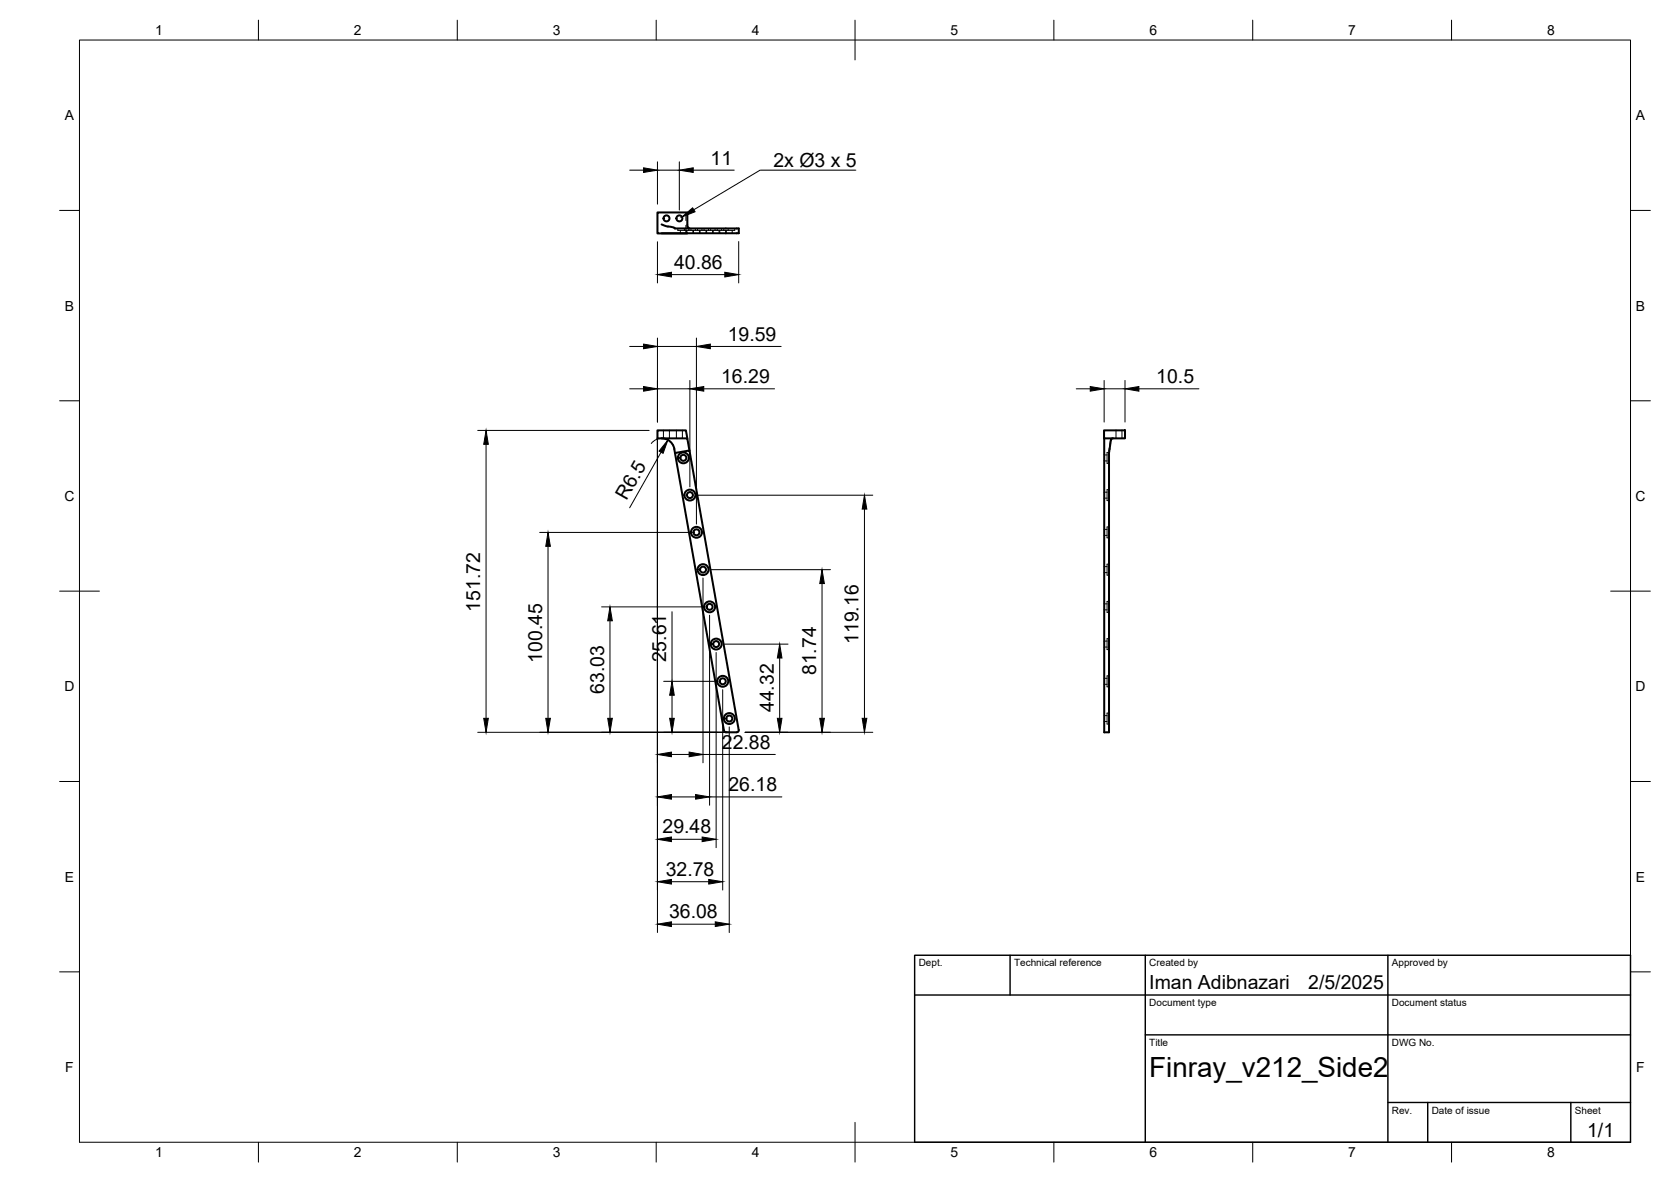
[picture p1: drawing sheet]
<svg xmlns="http://www.w3.org/2000/svg" width="420mm" height="297mm" viewBox="0 0 420 297" stroke-linecap="round" stroke-linejoin="round" font-family="sans-serif">
<!-- layer: Visible -->
<g fill="none" stroke="#000" stroke-width=".51">
<path d="M166.3 56.4l1.7 .5M168 56.9l1.4 .3 .3 .2h16.1v1.2h-19.5M172.8 56.5l.1 .5M172.8 56.5v-3.1h-7.5v5.3l7.5-.1M172.9 57.1l.5 .3M166.3 110.2a3.4 3.4 0 0 1 3.4 3.6M172.8 110.2l-.3-2.1h-7.2v2.1h7.5l.6 3M277.6 108.1h5.3v2.1h-5.3zM277.6 110.2v73.8h1.2v-70.2l.2-1M279.9 110.2l-.5 .3-.4 2.3M182.5 184h2.8M182.5 184l-.5-.4-12.3-69.8 3.7-.6 12.4 70.2-.2 .4-.3 .2"/>
<circle cx="167.6" cy="54.9" r=".75"/>
<circle cx="170.8" cy="54.9" r=".75"/>
<circle cx="171.8" cy="115.1" r="1.38"/>
<circle cx="171.8" cy="115.1" r=".75"/>
<circle cx="173.5" cy="124.4" r="1.38"/>
<circle cx="173.5" cy="124.4" r=".75"/>
<circle cx="175.1" cy="133.8" r="1.38"/>
<circle cx="175.1" cy="133.8" r=".75"/>
<circle cx="176.8" cy="143.1" r="1.38"/>
<circle cx="176.8" cy="143.1" r=".75"/>
<circle cx="178.4" cy="152.5" r="1.38"/>
<circle cx="178.4" cy="152.5" r=".75"/>
<circle cx="180.1" cy="161.9" r="1.38"/>
<circle cx="180.1" cy="161.9" r=".75"/>
<circle cx="181.7" cy="171.2" r="1.38"/>
<circle cx="181.7" cy="171.2" r=".75"/>
<circle cx="183.4" cy="180.6" r="1.38"/>
<circle cx="183.4" cy="180.6" r=".75"/>
</g>
<!-- layer: Hidden -->
<g fill="none" stroke="#000" stroke-width=".25">
<path d="M170.4 57.4v.5h5M171.1 57.9v.7M172.1 57.4v.5M172.5 53.4v2M172.5 56.6v2.1M172.6 57.9v.7M172.7 57.9v.7M173.2 57.4v.5M173.7 57.4v.5M174.2 57.9v.7M174.4 57.9v.7M174.8 57.4v.5"/>
<path d="M175.4 57.9h1.6M175.4 57.4v.5M175.9 57.9v.7M176 57.9v.7M176.5 57.4v.5M177 57.9h1.7M177 57.4v.5M177.5 57.9v.7M177.7 57.9v.7M178.1 57.4v.5M178.7 57.9h1.6M178.7 57.4v.5"/>
<path d="M179.2 57.9v.7M179.3 57.9v.7M179.8 57.4v.5M180.3 57.9h1.7M180.3 57.4v.5M180.8 57.9v.7M181 57.9v.7M181.4 57.4v.5M182 57.4v.5M182.5 57.9v.7M182.6 57.9v.7M183.1 57.4v.5"/>
<path d="M184.1 57.9v.7M184.7 57.4v.5h-2.7M166.8 108.1v2.1M168.3 108.1v2.1M170.1 108.1v2.1M171.6 108.1v2.1M277.6 115.8h.8M277.6 114.3h.8M278.8 113.7h-.4v2.7h.4M279.7 110.2l-.3 .1-.2 .3-.4 3.2M280.6 108.1v2.1M282.1 108.1v2.1"/>
<path d="M277.6 125.2h.8M277.6 123.7h.8M277.6 134.5h.8M277.6 133h.8M278.8 123h-.4v2.8h.4M278.8 132.4h-.4v2.8h.4M277.6 143.9h.8M277.6 142.4h.8M277.6 153.3h.8M277.6 151.8h.8M278.8 141.8h-.4v2.7h.4M278.8 151.1h-.4v2.8h.4"/>
<path d="M277.6 179.8h.8M277.6 162.6h.8M277.6 161.1h.8M277.6 172h.8M277.6 170.5h.8M278.8 179.2h-.4v2.8h.4M278.8 160.5h-.4v2.7h.4M278.8 169.8h-.4v2.8h.4M277.6 181.3h.8"/>
</g>
<!-- layer: BORDER -->
<g fill="none" stroke="#000" stroke-width=".25">
<path d="M20 10.1h390v276.9h-390zM65 5.1v5M115 5.1v5M165 5.1v5M215 5.1v10M265 5.1v5M315 5.1v5M365 5.1v5M15 52.9h5M410 52.9h5M15 100.7h5M410 100.7h5"/>
<path d="M15 148.6h10M405 148.6h10M15 196.4h5M410 196.4h5M15 244.2h5M410 244.2h5M65 287v5M115 287v5M165 287v5M215 282.1v9.9M265 287v5M315 287v5"/>
<path d="M365 287v5"/>
</g>
<!-- layer: TITLEBLOCK -->
<path d="M230 240.1h180v46.9h-180zM230 250h180M254 240.1v9.9M288 240.1v46.9M349 240.1v46.9M288 260.1h122M349 277.1h61M359 277.1v9.9M395 277.1v9.9" fill="none" stroke="#000" stroke-width=".36"/>
<!-- layer: FD_Dimensions -->
<g fill="none" stroke="#000" stroke-width=".25">
<path d="M158.3 42.8h3.5M165.3 40.7v10.6M165.3 42.8h5.5M170.8 40.7v12.1M174.3 42.8h10.3M165.3 60.8v10.3M168.8 69h13.4M185.7 60.7v10.4M158.3 97.7h3.5M158.3 87.1h3.5M165.3 97.7h8.2M165.3 84.9v21.2"/>
<path d="M165.3 87.1h9.8M173.5 95.6v26.8M175.1 84.9v46.8M177 97.7h17.8M178.6 87.1h17.8M270.6 97.7h3.5M277.6 95.6v10.5M277.6 97.7h5.3M282.9 95.6v10.5M286.4 97.7h15.1M120.1 108.2h43.1M122.2 111.7v68.8"/>
<path d="M163.8 111.5a3.2 3.2 0 0 1 5.5 .6M165.3 110.3v124M166.2 113.6l-7.9 14M135.7 133.8h37.3M137.8 137.3v43.2M175.6 124.4h43.9M217.4 127.9v52.6M151.3 152.5h25M153.4 156v24.5M169 153.7v17.5M176.8 145.3v46.4M178.4 154.6v47.8"/>
<path d="M178.9 143.2h29.9M206.7 146.6v33.9M166.9 171.2h12.7M169 174.7v5.8M180.1 164v49M181.7 173.3v50.4M182.2 161.9h15.9M196 165.4v15.1M120.1 184h63.1M168.8 189.6h4.5M176.8 189.6h18.1M183.4 182.7v51.6"/>
<path d="M187.3 184h32.2M168.8 210.9h7.8M168.8 200.3h6.1M178.4 200.3h18.2M168.8 232.2h11.1M168.8 221.6h9.4"/>
</g>
<g fill="#000" stroke="#000" stroke-width=".25">
<path d="M161.8 42.2l3.5 .6-3.5 .5zM170.8 42.8l3.5-.6v1.1zM165.3 69l3.5-.6v1.2zM182.2 68.4l3.5 .6-3.5 .6zM161.8 86.5l3.5 .6-3.5 .5zM161.8 97.1l3.5 .6-3.5 .6zM173.5 97.7l3.5-.6v1.2zM175.1 87.1l3.5-.6v1.1zM274.1 97.1l3.5 .6-3.5 .6zM282.9 97.7l3.5-.6v1.2zM122.2 108.2l.6 3.5h-1.2zM167.9 110.6l-1.2 3.3-1-.5z"/>
<path d="M137.8 133.8l.6 3.5h-1.2zM217.4 124.4l.6 3.5h-1.2zM153.4 152.5l.6 3.5h-1.2zM206.7 143.2l.6 3.4h-1.2zM169 171.2l.5 3.5h-1.1zM196 161.9l.6 3.5h-1.1zM121.6 180.5h1.2l-.6 3.5zM137.2 180.5h1.2l-.6 3.5zM152.8 180.5h1.2l-.6 3.5zM168.4 180.5h1.1l-.5 3.5zM165.3 200.3l3.5-.6v1.1zM165.3 189.6l3.5-.6v1.2z"/>
<path d="M173.3 189l3.5 .6-3.5 .6zM174.9 199.7l3.5 .6-3.5 .5zM195.5 180.5h1.1l-.6 3.5zM206.1 180.5h1.2l-.6 3.5zM216.8 180.5h1.2l-.6 3.5zM165.3 210.9l3.5-.6v1.2zM176.6 210.3l3.5 .6-3.5 .6zM165.3 232.2l3.5-.5v1.1zM165.3 221.6l3.5-.6v1.2zM178.2 221l3.5 .6-3.5 .6zM179.9 231.7l3.5 .5-3.5 .6z"/>
</g>
<!-- layer: Hole Notes -->
<path d="M171.5 54.5l2.7-2.3 .6 1z" fill="#000" stroke="#000" stroke-width=".25"/>
<path d="M215.2 42.8h-24.1l-16.6 9.9" fill="none" stroke="#000" stroke-width=".25"/>
<text font-size="7" x="289" y="270.6">Finray_v212_Side2</text>
<g font-size="4.9">
<text x="178.7" y="41.4">11</text>
<text x="194.5" y="42.1">2x Ø3 x 5</text>
<text x="169.5" y="67.5">40.86</text>
<text x="183" y="85.6">19.59</text>
<text x="181.3" y="96.3">16.29</text>
<text x="290.7" y="96.3">10.5</text>
<text x="157.6" y="126" transform="rotate(-61 157.6 126)">R6.5</text>
<text x="120.8" y="153.7" transform="rotate(-90 120.8 153.7)">151.72</text>
<text x="215.9" y="161.9" transform="rotate(-90 215.9 161.9)">119.16</text>
<text x="136.3" y="166.5" transform="rotate(-90 136.3 166.5)">100.45</text>
<text x="167.5" y="166.5" transform="rotate(-90 167.5 166.5)">25.61</text>
<text x="205.3" y="169.7" transform="rotate(-90 205.3 169.7)">81.74</text>
<text x="151.9" y="174.4" transform="rotate(-90 151.9 174.4)">63.03</text>
<text x="194.6" y="179" transform="rotate(-90 194.6 179)">44.32</text>
<text x="181.5" y="188.1">22.88</text>
<text x="183.2" y="198.8">26.18</text>
<text x="166.6" y="209.5">29.48</text>
<text x="167.4" y="220.1">32.78</text>
<text x="168.2" y="230.8">36.08</text>
<text x="289" y="248.5">Iman Adibnazari</text>
<text x="329" y="248.5">2/5/2025</text>
<text x="399.1" y="285.7">1/1</text>
</g>
<g font-size="3.5">
<text x="39" y="8.8">1</text>
<text x="89" y="8.8">2</text>
<text x="139" y="8.8">3</text>
<text x="189" y="8.8">4</text>
<text x="239" y="8.8">5</text>
<text x="289" y="8.8">6</text>
<text x="339" y="8.8">7</text>
<text x="389" y="8.8">8</text>
<text x="16.3" y="30.2">A</text>
<text x="411.3" y="30.2">A</text>
<text x="16.3" y="78">B</text>
<text x="411.3" y="78">B</text>
<text x="16.2" y="125.9">C</text>
<text x="411.2" y="125.9">C</text>
<text x="16.2" y="173.7">D</text>
<text x="411.2" y="173.7">D</text>
<text x="16.3" y="221.6">E</text>
<text x="411.3" y="221.6">E</text>
<text x="16.4" y="269.4">F</text>
<text x="411.4" y="269.4">F</text>
<text x="39" y="290.8">1</text>
<text x="89" y="290.8">2</text>
<text x="139" y="290.8">3</text>
<text x="189" y="290.8">4</text>
<text x="239" y="290.8">5</text>
<text x="289" y="290.8">6</text>
<text x="339" y="290.8">7</text>
<text x="389" y="290.8">8</text>
</g>
<g font-size="2.5">
<text x="231" y="242.9">Dept.</text>
<text x="255" y="242.9">Technical reference</text>
<text x="289" y="242.9">Created by</text>
<text x="350" y="242.9">Approved by</text>
<text x="289" y="252.8">Document type</text>
<text x="350" y="252.8">Document status</text>
<text x="289" y="262.9">Title</text>
<text x="350" y="262.9">DWG No.</text>
<text x="350" y="279.9">Rev.</text>
<text x="360" y="279.9">Date of issue</text>
<text x="396" y="279.9">Sheet</text>
</g>
</svg>
